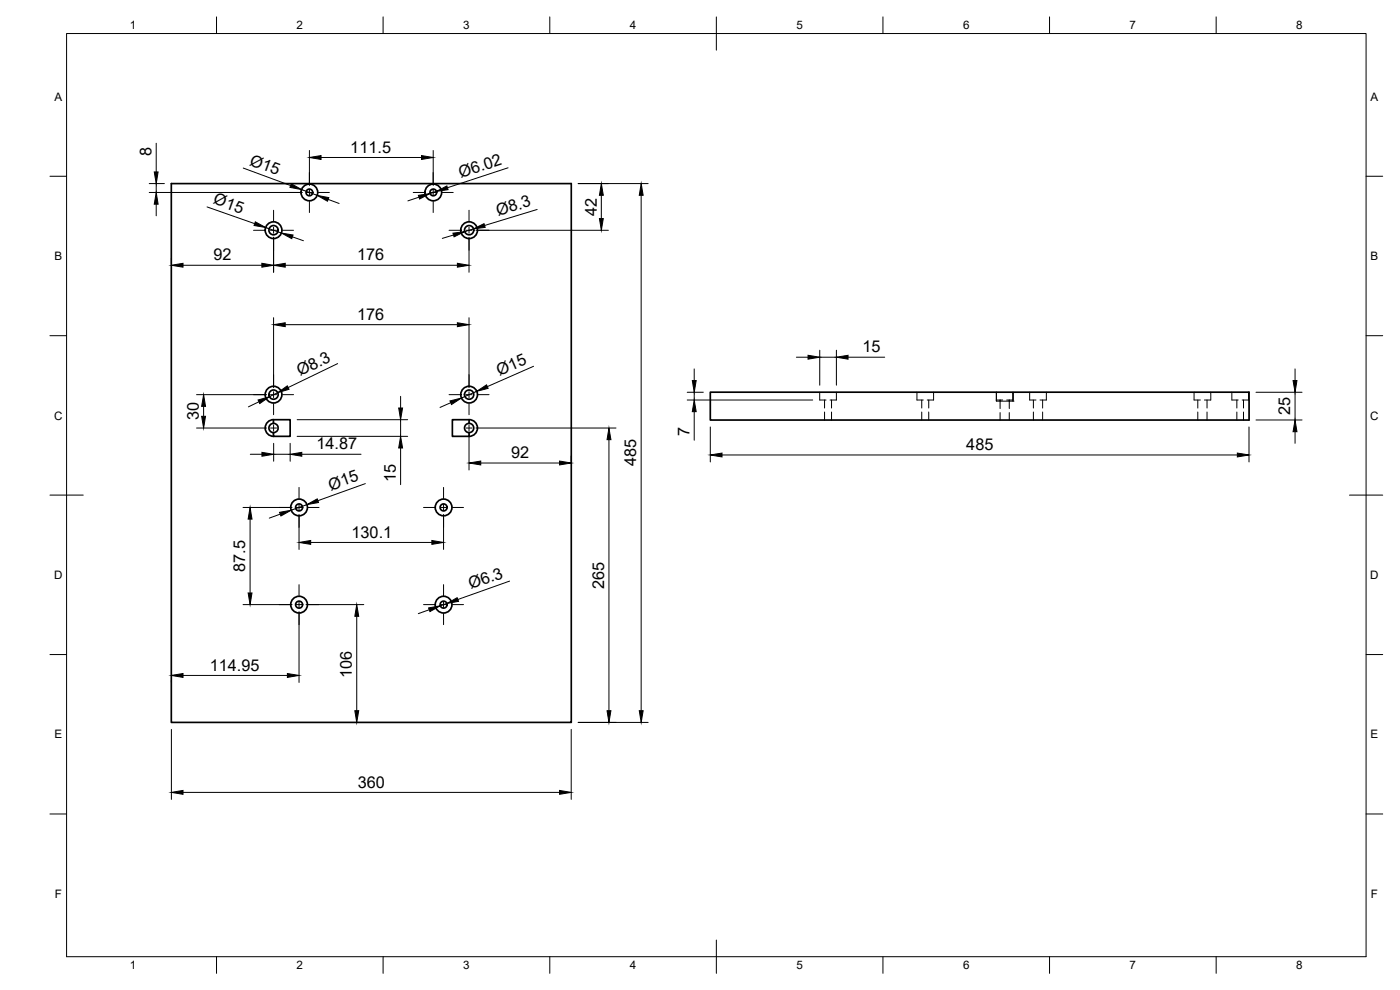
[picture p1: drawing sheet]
<svg xmlns="http://www.w3.org/2000/svg" width="420mm" height="297mm" viewBox="0 0 420 297" stroke-linecap="round" stroke-linejoin="round" font-family="sans-serif">
<!-- layer: Visible -->
<g fill="none" stroke="#000" stroke-width=".51">
<path d="M51.4 55.1h120v161.7h-120zM213.2 117.7h161.7v8.3h-161.7zM82.1 125.9v1.1M82.1 125.9h5v5h-5v-1.1M82.1 127a1.39 1.39 0 0 1 1.4 1.4 1.39 1.39 0 0 1-1.4 1.4M82.1 127a1.39 1.39 0 0 0-1.4 1.4 1.39 1.39 0 0 0 1.4 1.4M82.1 125.9a2.51 2.51 0 0 0-2.5 2.5 2.51 2.51 0 0 0 2.5 2.5M140.8 125.9h-5v5h5M140.8 125.9v1.1M140.8 129.8v1.1M140.8 127a1.39 1.39 0 0 0-1.4 1.4 1.39 1.39 0 0 0 1.4 1.4M140.8 127a1.39 1.39 0 0 1 1.4 1.4 1.39 1.39 0 0 1-1.4 1.4"/>
<path d="M140.8 125.9a2.51 2.51 0 0 1 2.5 2.5 2.51 2.51 0 0 1-2.5 2.5"/>
<circle cx="92.8" cy="57.7" r="1.01"/>
<circle cx="92.8" cy="57.7" r="2.51"/>
<circle cx="130" cy="57.7" r="1.01"/>
<circle cx="130" cy="57.7" r="2.51"/>
<circle cx="82.1" cy="69.1" r="1.39"/>
<circle cx="82.1" cy="69.1" r="2.51"/>
<circle cx="140.8" cy="69.1" r="1.39"/>
<circle cx="140.8" cy="69.1" r="2.51"/>
<circle cx="82.1" cy="118.4" r="1.39"/>
<circle cx="82.1" cy="118.4" r="2.51"/>
<circle cx="140.8" cy="118.4" r="1.39"/>
<circle cx="140.8" cy="118.4" r="2.51"/>
<circle cx="89.8" cy="152.2" r="1.05"/>
<circle cx="89.8" cy="152.2" r="2.51"/>
<circle cx="133.1" cy="152.2" r="1.05"/>
<circle cx="133.1" cy="152.2" r="2.51"/>
<circle cx="89.8" cy="181.4" r="1.05"/>
<circle cx="89.8" cy="181.4" r="2.51"/>
<circle cx="133.1" cy="181.4" r="1.05"/>
<circle cx="133.1" cy="181.4" r="2.51"/>
</g>
<!-- layer: Hidden -->
<g fill="none" stroke="#000" stroke-width=".3">
<path d="M246 117.7v2.3h1.9M251 117.7v2.3h-1.9M275.2 117.7v2.3h1.9M280.2 117.7v2.3h-1.9M304 117.7v2.7M309 117.7v2.3h1.9M314 117.7v2.3h-1.9M358.4 117.7v2.3h1.9M363.4 117.7v2.3h-1.9M369.7 117.7v2.3h1.9M374.7 117.7v2.3h-1.9M247.5 120v2.4"/>
<path d="M247.5 123.6v2.4M249.6 120v2.4M249.6 123.6v2.4M276.6 120v2.4M276.6 123.6v2.4M278.7 120v2.4M278.7 123.6v2.4M299 120.4v-2.7v2.7h1.1v-.4v2.6M299 120h1.9M300.1 123.8v2.2M302.1 120h1.9v.4h-3.9M302.9 120v2.6"/>
<path d="M302.9 123.8v2.2M304 120.4h.1M310.1 120v2.4M310.1 123.6v2.4M312.9 120v2.4M312.9 123.6v2.4M359.5 120v2.4M359.5 123.6v2.4M362.2 120v2.4M362.2 123.6v2.4M371.2 120v2.4M371.2 123.6v2.4"/>
<path d="M373.2 120v2.4M373.2 123.6v2.4"/>
</g>
<!-- layer: BORDER -->
<g fill="none" stroke="#000" stroke-width=".3">
<path d="M20 10.1h390v276.9h-390zM65 5.1v5M115 5.1v5M165 5.1v5M215 5.1v10M265 5.1v5M315 5.1v5M365 5.1v5M15 52.9h5M410 52.9h5M15 100.7h5M410 100.7h5"/>
<path d="M15 148.6h10M405 148.6h10M15 196.4h5M410 196.4h5M15 244.2h5M410 244.2h5M65 287v5M115 287v5M165 287v5M215 282.1v9.9M265 287v5M315 287v5"/>
<path d="M365 287v5"/>
</g>
<!-- layer: Smart Centers -->
<g fill="none" stroke="#000" stroke-width=".3">
<path d="M86.8 57.7h3.4M91.9 57.7h1.8M92.9 51.8v3.3M92.9 56.9v1.7M95.5 57.7h3.3M124 57.7h3.3M129.1 57.7h1.8M130 51.8v3.3M130 56.9v1.7M132.7 57.7h3.3M76.1 69.1h3.3M81.2 69.1h1.8"/>
<path d="M82.1 63.1v3.3M82.1 68.2v1.8M82.1 71.8v3.3M84.8 69.1h3.3M92.9 60.4v3.4M130 60.4v3.4M134.8 69.1h3.3M139.9 69.1h1.7M140.8 63.1v3.3M140.8 68.2v1.8M140.8 71.8v3.3M143.4 69.1h3.4"/>
<path d="M76.1 118.4h3.3M81.2 118.4h1.8M82.1 112.4v3.3M82.1 117.5v1.8M84.8 118.4h3.3M134.8 118.4h3.3M139.9 118.4h1.7M140.8 112.4v3.3M140.8 117.5v1.8M143.4 118.4h3.4M81.2 128.4h1.8M82.1 121.1v3.3"/>
<path d="M82.1 127.5v1.8M139.9 128.4h1.7M140.8 121.1v3.3M140.8 127.5v1.8M83.8 152.3h3.3M88.9 152.3h1.7M89.7 146.2v3.4M89.7 151.3v1.8M89.7 154.9v3.3M92.4 152.3h3.4M127.1 152.3h3.3M132.2 152.3h1.8"/>
<path d="M133.1 146.2v3.4M133.1 151.3v1.8M133.1 154.9v3.3M135.8 152.3h3.3M89.7 175.4v3.3M133.1 175.4v3.3M83.8 181.4h3.3M88.9 181.4h1.7M89.7 180.5v1.8M89.7 184.1v3.3M92.4 181.4h3.4M127.1 181.4h3.3"/>
<path d="M132.2 181.4h1.8M133.1 180.5v1.8M133.1 184.1v3.3M135.8 181.4h3.3"/>
</g>
<!-- layer: FD_Dimensions -->
<g fill="none" stroke="#000" stroke-width=".3">
<path d="M44.8 55.1h4.5M44.8 57.7h45.9M46.9 43v8.6M46.9 55.1v2.6M73 50.4l14.2 5.3M90.5 56.9l4.7 1.7M92.9 45.2v10.5M96.4 47.3h30.1M98.5 59.8l3.3 1.3M125.7 59.2l-3.3 1.1M130 45.2v10.5M131 57.4l-1.9 .7"/>
<path d="M152.5 50.3l-18.2 6M173.5 55.1h21M180.5 58.6v7M192.4 58.6v154.6M46.9 61.3v3.5M51.4 77.5v1.7M54.9 79.6h23.7M62.1 62.1l14.3 5M79.7 68.3l4.8 1.6M82.1 71.2v10.5M85.6 79.6h51.7M87.8 71.1l3.3 1.1"/>
<path d="M136.1 70.5l-3.4 1M140.8 71.2v10.5M142.1 68.7l-2.7 .8M142.9 69.1h39.7M161.2 62.9l-15.8 4.8M82.1 95.3v21M85.6 97.4h51.7M140.8 95.3v21M59 118.4h21M83.3 117.8l-2.4 1.2M101.3 109.1l-14.8 7.2M120.2 118.9v3.5"/>
<path d="M143 117.4l-4.5 2M160.1 109.9l-13.8 6.1M206.2 117.7h4.9M208.3 110.7v3.5M208.3 117.7v2.3M239 107.2h3.5M246 105.1v10.5M246 107.2h5M251 105.1v10.5M254.5 107.2h11M376.9 117.7h13.9M388.7 110.7v3.5"/>
<path d="M388.7 117.7v8.3M59 128.4h21M61.1 121.9v3M75.1 136.3h3.5M77.7 120.6l-3.2 1.5M82.1 133v5.4M82.1 136.3h5M87.1 133v5.4M89.2 125.9h33.1M89.2 130.9h33.1M90.6 136.3h17.8M120.2 125.9v5"/>
<path d="M120.2 134.4v11M135.3 120.8l-3.2 1.4M140.8 130.5v10.5M142.9 128.4h42M144.3 138.9h23.6M171.4 136.8v1.6M182.8 131.9v81.3M206.2 120h37.7M208.3 123.5v8.6M213.2 128.1v10.5M216.7 136.5h154.6M374.8 128.1v10.5"/>
<path d="M376.9 126h13.9M388.7 129.5v3.5M72.9 152.3h14.8M75.1 155.8v22.1M84.1 154.3l-3.3 1.2M89.7 154.4v10.5M92.1 151.4l-4.7 1.7M109.6 145.1l-14.2 5.1M133.1 154.4v10.5M93.2 162.8h36.4M152.9 174.4l-15.5 5.5M72.9 181.4h14.8"/>
<path d="M89.7 183.5v21.3M91.8 181.4h17.4M107.1 184.9v28.3M128.8 183l-3.3 1.1M134.1 181.1l-2 .7M51.4 204.1v.7M51.4 218.8v21M54.9 202.7h31.4M171.4 218.8v21M173.5 216.8h21M54.9 237.8h113"/>
</g>
<g fill="#000" stroke="#000" stroke-width=".3">
<path d="M46.3 51.6h1.2l-.6 3.5zM87.4 55.1l3.1 1.8-3.5-.7zM92.9 47.3l3.5-.6v1.1zM95.2 58.6l3.5 .7-.4 1.1zM125.6 58.6l3.5-.5-3.2 1.6zM126.5 46.7l3.5 .6-3.5 .5zM131 57.4l3.1-1.6 .4 1.1zM180.5 55.1l.6 3.5h-1.2zM192.4 55.1l.6 3.5h-1.1zM46.9 57.7l.6 3.6h-1.2zM51.4 79.6l3.5-.6v1.2zM76.6 66.6l3.1 1.7-3.5-.6z"/>
<path d="M78.6 79l3.5 .6-3.5 .6zM82.1 79.6l3.5-.6v1.2zM84.5 69.9l3.4 .6-.3 1.1zM135.9 70l3.5-.5-3.1 1.6zM137.3 79l3.5 .6-3.5 .6zM142.1 68.7l3.2-1.6 .3 1.1zM179.9 65.6h1.2l-.6 3.5zM82.1 97.4l3.5-.6v1.2zM137.3 96.8l3.5 .6-3.5 .6zM83.3 117.8l2.9-2 .5 1zM143 117.4l3-1.9 .5 1zM207.8 114.2h1.1l-.6 3.5z"/>
<path d="M242.5 106.6l3.5 .6-3.5 .6zM251 107.2l3.5-.6v1.2zM388.1 114.2h1.1l-.5 3.5zM60.5 124.9h1.2l-.6 3.5zM61.1 118.4l.6 3.5h-1.2zM77.4 120l3.5-1-2.9 2.1zM78.6 135.7l3.5 .6-3.5 .6zM87.1 136.3l3.5-.6v1.2zM119.7 122.4h1.1l-.6 3.5zM120.2 130.9l.6 3.5h-1.1zM135 120.3l3.5-.9-3 2zM140.8 138.9l3.5-.6v1.2z"/>
<path d="M167.9 138.3l3.5 .6-3.5 .6zM182.8 128.4l.5 3.5h-1.1zM208.3 120l.6 3.5h-1.1zM213.2 136.5l3.5-.6v1.2zM371.3 135.9l3.5 .6-3.5 .6zM388.7 126l.5 3.5h-1.1zM75.1 152.3l.5 3.5h-1.1zM83.9 153.7l3.5-.6-3.1 1.7zM92.1 151.4l3.1-1.7 .4 1.1zM74.5 177.9h1.1l-.5 3.5zM89.7 162.8l3.5-.6v1.1zM129.6 162.2l3.5 .6-3.5 .5z"/>
<path d="M134.1 181.1l3.1-1.8 .4 1.1zM107.1 181.4l.6 3.5h-1.2zM128.6 182.4l3.5-.6-3.1 1.7zM51.4 202.7l3.5-.6v1.1zM86.3 202.1l3.4 .6-3.4 .5zM106.5 213.2h1.2l-.6 3.6zM182.2 213.2h1.1l-.5 3.6zM191.9 213.2h1.1l-.6 3.6zM51.4 237.8l3.5-.6v1.1zM167.9 237.2l3.5 .6-3.5 .5z"/>
</g>
<g font-size="4.9">
<text x="45.4" y="46.9" transform="rotate(-90 45.4 46.9)">8</text>
<text x="105.1" y="45.8">111.5</text>
<text x="74.7" y="49.4" transform="rotate(20 74.7 49.4)">Ø15</text>
<text x="138.3" y="53.4" transform="rotate(-18 138.3 53.4)">Ø6.02</text>
<text x="63.8" y="61" transform="rotate(19 63.8 61)">Ø15</text>
<text x="149.5" y="64.8" transform="rotate(-17 149.5 64.8)">Ø8.3</text>
<text x="179.1" y="64.7" transform="rotate(-90 179.1 64.7)">42</text>
<text x="64.1" y="78.1">92</text>
<text x="107.2" y="78.1">176</text>
<text x="107.2" y="96">176</text>
<text x="258.9" y="105.7">15</text>
<text x="90" y="112.8" transform="rotate(-26 90 112.8)">Ø8.3</text>
<text x="149.9" y="112.7" transform="rotate(-24 149.9 112.7)">Ø15</text>
<text x="387.2" y="124.6" transform="rotate(-90 387.2 124.6)">25</text>
<text x="59.6" y="126.1" transform="rotate(-90 59.6 126.1)">30</text>
<text x="206.9" y="130.9" transform="rotate(-90 206.9 130.9)">7</text>
<text x="95" y="134.8">14.87</text>
<text x="153.4" y="137.5">92</text>
<text x="290" y="135.1">485</text>
<text x="191" y="139.9" transform="rotate(-90 191 139.9)">485</text>
<text x="99.3" y="147.2" transform="rotate(-20 99.3 147.2)">Ø15</text>
<text x="118.8" y="144.6" transform="rotate(-90 118.8 144.6)">15</text>
<text x="105.5" y="161.3">130.1</text>
<text x="73.6" y="171.6" transform="rotate(-90 73.6 171.6)">87.5</text>
<text x="141.3" y="176.9" transform="rotate(-20 141.3 176.9)">Ø6.3</text>
<text x="181.3" y="176.6" transform="rotate(-90 181.3 176.6)">265</text>
<text x="62.9" y="201.2">114.95</text>
<text x="105.6" y="203.3" transform="rotate(-90 105.6 203.3)">106</text>
<text x="107.4" y="236.3">360</text>
</g>
<g font-size="3.5">
<text x="39" y="8.8">1</text>
<text x="89" y="8.8">2</text>
<text x="139" y="8.8">3</text>
<text x="189" y="8.8">4</text>
<text x="239" y="8.8">5</text>
<text x="289" y="8.8">6</text>
<text x="339" y="8.8">7</text>
<text x="389" y="8.8">8</text>
<text x="16.3" y="30.2">A</text>
<text x="411.3" y="30.2">A</text>
<text x="16.3" y="78">B</text>
<text x="411.3" y="78">B</text>
<text x="16.2" y="125.9">C</text>
<text x="411.2" y="125.9">C</text>
<text x="16.2" y="173.7">D</text>
<text x="411.2" y="173.7">D</text>
<text x="16.3" y="221.6">E</text>
<text x="411.3" y="221.6">E</text>
<text x="16.4" y="269.4">F</text>
<text x="411.4" y="269.4">F</text>
<text x="39" y="290.8">1</text>
<text x="89" y="290.8">2</text>
<text x="139" y="290.8">3</text>
<text x="189" y="290.8">4</text>
<text x="239" y="290.8">5</text>
<text x="289" y="290.8">6</text>
<text x="339" y="290.8">7</text>
<text x="389" y="290.8">8</text>
</g>
</svg>
